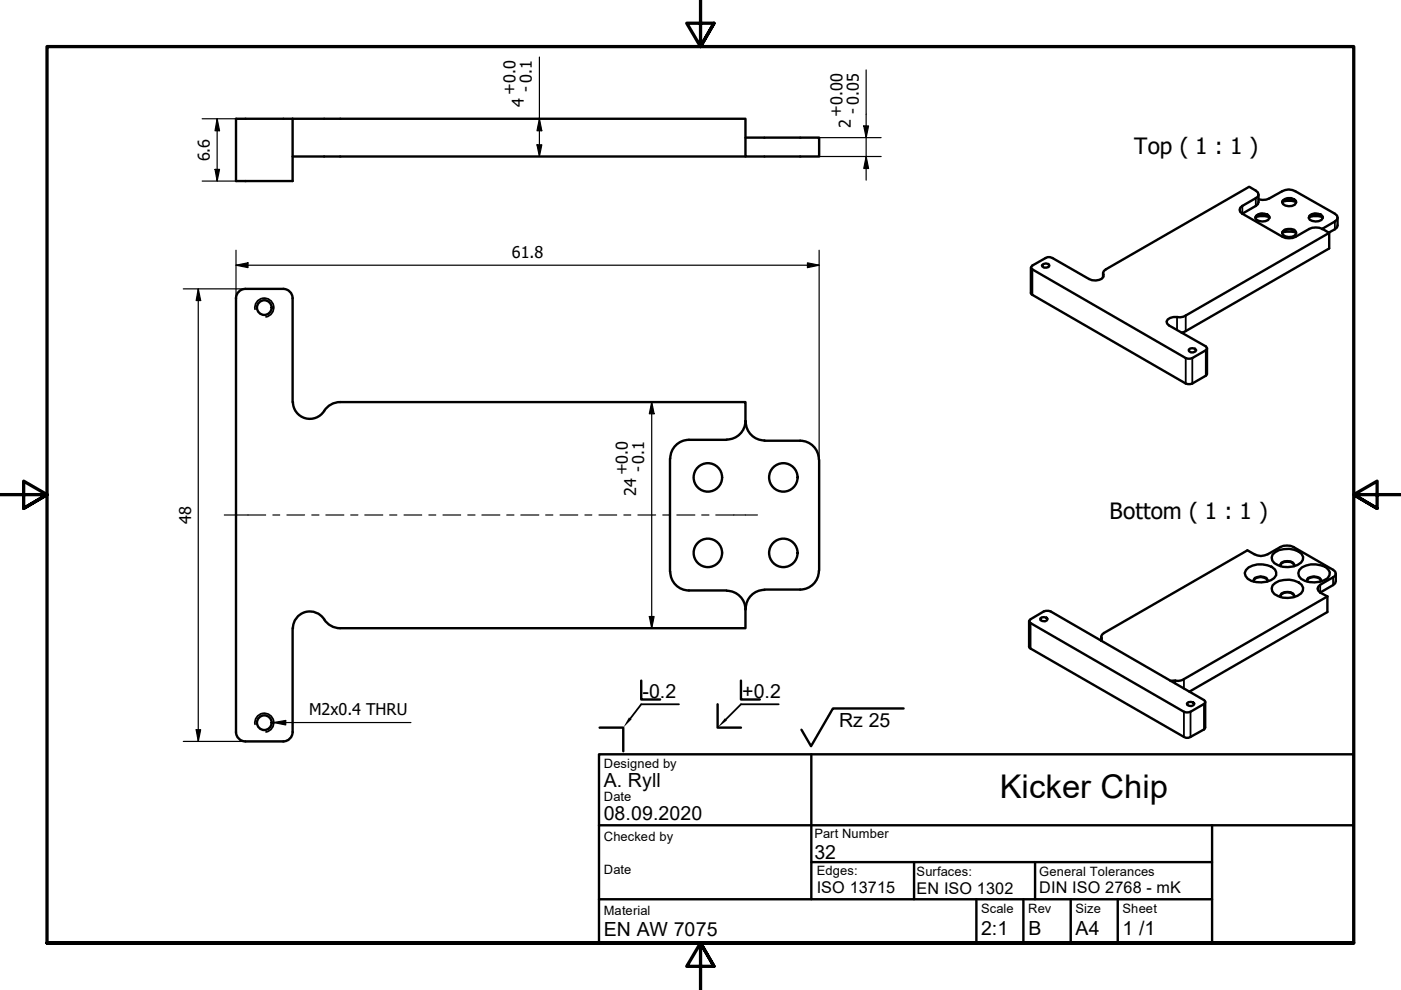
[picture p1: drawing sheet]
<svg xmlns="http://www.w3.org/2000/svg" width="297mm" height="210mm" viewBox="0 0 297 210" stroke-linecap="round" stroke-linejoin="round" font-family="sans-serif">
<!-- layer: Sichtbar (ISO) -->
<g fill="none" stroke="#000" stroke-width=".51">
<path d="M62 25.2v13.2h-12v-13.2h108.1v8h15.6v-4h-15.6M62 33.2h96.1M218.6 56.7v5.4l.3 .4 32.5 18.8 .4 .1 1-.1 3-1.8 .1-5.6M218.9 56.3l2.8-1.6 .9-.2 8.3 4.7a2.84 2.84 0 0 0 2.7-.1l.3-.5v-.8l.5-.7 30.5-17.5 1.8 1.2 .1 .4-.1 .5-3.7 2.3-.2 .5 .2 .4 8.9 5.3a3.2 3.2 0 0 0 2.8 0l2.9-1.7a3.8 3.8 0 0 1 4.2 .9l-30.4 17.5a3.8 3.8 0 0 1-2.6 .3l-1.2 .5-.3 .5 .2 .4 .3 .4 7.9 4.4 .2 .6-3.1 1.9-.5 .1-.9-.1-32.5-18.8-.3-.2zM220.9 56.2a.97 .97 0 0 1 1.6 .1 .89 .89 0 0 1-.8 .5 .89 .89 0 0 1-.8-.6zM233.9 57.9v.9M266.2 46l.9-.2 2 .2M266.2 46.2l.2-.4a2.31 2.31 0 0 1 2.5 0l.3 .4M266.3 45.8a1.96 1.96 0 0 1 2.8 .1v.4a1.89 1.89 0 0 1-3-.1zM266.8 42.3h1.7l3.3-1.8a2.75 2.75 0 0 1 2.8 0l8.9 5.2 .1 .4-.1 .5-3.2 1.9M266.8 41.2l-.1 2.1-3.3 2M271.8 42.8l1-.2 2 .2"/>
<path d="M271.8 42.9a1.76 1.76 0 0 1 2.8-.4l.2 .4M271.8 49.2l1-.1 2 .1M271.8 49.4a1.76 1.76 0 0 1 3 0M272 42.5a2.02 2.02 0 0 1 2.8 .1v.4a1.78 1.78 0 0 1-3-.1zM272 49.1a2.02 2.02 0 0 1 2.8 0v.5a1.78 1.78 0 0 1-3-.2zM277.5 46.2l.2-.4a2.31 2.31 0 0 1 2.5 0l.3 .4M277.6 46l.8-.2 2 .2M277.6 45.8a1.96 1.96 0 0 1 2.8 .1v.4a1.88 1.88 0 0 1-2.7 .3l-.2-.4zM281.8 49.4v3.3l-30.4 17.5-.9 .3M283.6 46.1l-.1 2.1-1.8 1.1M252 74.1a1.02 1.02 0 0 1 1.6 .2 .87 .87 0 0 1-.8 .4 .87 .87 0 0 1-.8-.6zM62 85.3v-22.1a2 2 0 0 0-2-2h-7.9a2 2 0 0 0-2.1 2v92"/>
<path d="M62.1 85.2a3.6 3.6 0 0 0 2.6 3.5 3.6 3.6 0 0 0 4-1.6M72.1 85.3a4 4 0 0 0-3.4 1.8M72.1 85.3h86v4.1M142 97.3v23.9M146 93.3h8.1M146.1 93.3a4 4 0 0 0-4 3.9M158.1 89.2a4 4 0 0 1-4 4M158.1 89.4a4 4 0 0 0 4 4M162.1 93.4h7.6M169.6 93.4a4 4 0 0 1 4 4M173.7 97.4v23.6M269.8 117.6a4.7 4.7 0 0 1 6.2-.2l.3 .7a2.13 2.13 0 0 1-2.2 2 4.2 4.2 0 0 1-4.4-1.3l-.1-.6z"/>
<path d="M271.5 119.9a1.76 1.76 0 0 1 2.7-.4l.2 .4M62 133.2v22M68.7 131.3a4 4 0 0 0 3.4 1.9M68.7 131.3a3.6 3.6 0 0 0-4-1.5 3.6 3.6 0 0 0-2.6 3.4M142.1 121.2a4 4 0 0 0 4 4M146 125.2h8.1M154.1 125.3a4 4 0 0 1 4 3.9M158.1 129v4.2h-86M162.1 125h7.6M162.1 125.1a4 4 0 0 0-4 3.9M173.6 121a4 4 0 0 1-4 4M218.2 131.7v5.4l.3 .4 32.5 18.7 1 .2 3.5-1.9v-5.7"/>
<path d="M218.2 131.5l3.1-1.9 .4-.1 1.1 .1 32.5 18.8 .2 .3v.3l-3.1 1.9-.4 .1-1-.1-32.5-18.8-.3-.2zM220.5 131.2a1.08 1.08 0 0 1 1.6 0l-.2 .3-.3 .2-1-.2zM264.2 120.9a4.5 4.5 0 0 1 6.1-.2 1.44 1.44 0 0 1-.9 2.3 5.3 5.3 0 0 1-4.9-.3l-.4-.6-.2-.6zM265.8 123.3v-.4a1.88 1.88 0 0 1 2.9 0v.4M265.8 123.2l.2-.5a2.31 2.31 0 0 1 2.5 0l.3 .5M269.8 124.1a4.7 4.7 0 0 1 6.2-.1l.3 .6a2.13 2.13 0 0 1-2.2 2.1 4.2 4.2 0 0 1-4.4-1.3l-.1-.7zM271.5 120.1v-.4a1.88 1.88 0 0 1 2.9 0v.4M271.5 126.6v-.4a1.88 1.88 0 0 1 2.9 0v.4M271.5 126.4a1.76 1.76 0 0 1 2.9 0M275.5 120.9a4.5 4.5 0 0 1 6.1-.2l.3 .6v.7l-.4 .6a5.2 5.2 0 0 1-5.7 .1l-.4-.6-.1-.6zM277.1 123.2l.2-.5a2.31 2.31 0 0 1 2.5 0l.3 .5M277.2 123.3l-.1-.4a1.94 1.94 0 0 1 3 0l-.1 .4"/>
<path d="M279.9 125.6l-.6-.8 .2-.4 .4-.4 3.2-1.9 .1-.5-.1-.4-8.8-5.2a3.2 3.2 0 0 0-2.8 0l-2.7 1.5a2.87 2.87 0 0 1-2.9 0l-1.4-.8-30.4 17.5a1.06 1.06 0 0 0-.5 1.4l-.1 .3v-.9M279.9 125.6l1.5 .9M281.4 126.5l-30.4 17.5a3.4 3.4 0 0 1-2.3 .3l-.5 .1M281.4 126.5v3.3l-29.2 16.9M283.2 121.6l-.1 2.1-3.2 1.9M50 155.2a2 2 0 0 0 2 2h8.1a2 2 0 0 0 1.9-2M251.7 149.1a1.08 1.08 0 0 1 1.5 .1 .95 .95 0 0 1-1.5 .3z"/>
<circle cx="56" cy="65.2" r="1.56"/>
<circle cx="150.1" cy="101.2" r="3"/>
<circle cx="150.1" cy="117.2" r="3"/>
<circle cx="166.1" cy="117.2" r="3"/>
<circle cx="166.1" cy="101.2" r="3"/>
<circle cx="56" cy="153.2" r="1.56"/>
</g>
<!-- layer: Sichtbar schmal (ISO) -->
<g fill="none" stroke="#000" stroke-width=".38">
<path d="M218.9 57.1v5.4M233.9 58.2v.5M263.4 43.7v1.6M266.3 42v1.7M283 47v1.6M54.1 65.6a2 2 0 0 1 1.6-2.4 2 2 0 0 1 2.3 1.7 2 2 0 0 1-1.6 2.3M249.6 67.2v2.7M251.4 66.9v3.3M251.4 75.9v5.4M252.8 75.9v5.4M255.7 74.3v5.4M218.5 132.1v5.4"/>
<path d="M233.6 135.3v.5M279.9 124v1.6M282.6 122.4v1.7M54.1 153.6a2 2 0 0 1 1.6-2.3 2 2 0 0 1 2.3 1.6 2 2 0 0 1-1.6 2.3M249.2 144.3v.6M251 144v2M251 150.9v5.3M252.4 150.9v5.3M255.3 149.3v5.4"/>
</g>
<circle cx="280.3" cy="48.5" r=".19" fill="#000"/>
<!-- layer: Sichtbar (ISO) -->
<circle cx="280.3" cy="48.5" r=".25" fill="#000"/>
<!-- layer: Schraffur (ISO) -->
<path d="M133.3 152.1l.6 .4-1.8 1.8zM153.7 152.3l.4 .5-2 1.5z" fill="#000"/>
<!-- layer: Rahmen (ISO) -->
<path d="M148.5 -.1v10l-2.9-5h5.8l-2.9 5 2.9-5M0 104.9h10l-5-2.9v5.8l5-2.9-5 2.9M297 104.9h-10l5-2.9v5.8l-5-2.9 5 2.9M10 199.9v-190h277v190h-277h277M151.4 204.9l-2.9-5 2.9 5h-5.8l2.9-5v10" fill="none" stroke="#000" stroke-width=".7"/>
<!-- layer: Titel (ISO) -->
<g fill="none" stroke="#000" stroke-width=".51">
<path d="M127 159.9h160v40h-160zM127.1 154.3h5v5M136 144.3v4h4M152.1 149.3v5h5M157.1 144.3v4h4M172 159.9v30.8h85v-15.7M191.6 150.2h-15l-4.6 8-2.1-3.5M127 175h160M127 190.7h45M172 182.8h85M193.8 182.8v7.9M207 190.7v9.2"/>
<path d="M217 190.7v9.2M219.5 182.8v7.9M227 190.7v9.2M237 190.7v9.2M257 190.7v9.2"/>
</g>
<path d="M144 149.3h-8l-2.3 3M165.1 149.3h-8l-3.2 3.3" fill="none" stroke="#000" stroke-width=".38"/>
<g fill="none" stroke="#000" stroke-width=".25">
<path d="M114.4 12.1v21.1M183.6 14.8v23.4M42.9 38.4h9.2M42.9 25.2h9.2M45.6 35.9h.9l-.5 2.5zM46 25.2l.5 2.5h-.9zM46 25.2v13.2M113.9 30.7h1l-.5 2.5zM114.4 25.2l.5 2.5h-1zM173.7 29.2h13.1M173.7 33.2h13.1M183.1 26.7h1l-.5 2.5z"/>
<path d="M183.6 33.2l.5 2.5h-1zM50 56.2l2.6-.5v1zM50 56.2h123.7M50 53.1v10.1M171.2 55.7l2.5 .5-2.5 .5zM173.7 53.1v44.3M38.9 61.2h13.2M42 61.2l.5 2.5h-.9zM42 61.2v96M138.2 85.3l.5 2.4h-1zM138.2 85.3v47.9M137.7 130.7h1l-.5 2.5z"/>
<path d="M38.9 157.2h13.2M41.6 154.7h.9l-.5 2.5z"/>
</g>
<g fill="#000">
<path d="M45.6 35.9h.9l-.5 2.5z" fill-rule="evenodd"/>
<path d="M46 25.2l.5 2.5h-.9z" fill-rule="evenodd"/>
<path d="M113.9 30.7h1l-.5 2.5z" fill-rule="evenodd"/>
<path d="M114.4 25.2l.5 2.5h-1z" fill-rule="evenodd"/>
<path d="M183.1 26.7h1l-.5 2.5z" fill-rule="evenodd"/>
<path d="M183.6 33.2l.5 2.5h-1z" fill-rule="evenodd"/>
<path d="M50 56.2l2.6-.5v1z" fill-rule="evenodd"/>
<path d="M171.2 55.7l2.5 .5-2.5 .5z" fill-rule="evenodd"/>
<path d="M42 61.2l.5 2.5h-.9z" fill-rule="evenodd"/>
<path d="M138.2 85.3l.5 2.4h-1z" fill-rule="evenodd"/>
<path d="M137.7 130.7h1l-.5 2.5z" fill-rule="evenodd"/>
<path d="M41.6 154.7h.9l-.5 2.5z" fill-rule="evenodd"/>
</g>
<!-- layer: Mittellinie (ISO) -->
<g fill="none" stroke="#000" stroke-width=".25">
<path d="M47.6 109.2h8.7M57.8 109.2h1.5M60.8 109.2h3.8M66.1 109.2h1.5M69.1 109.2h3.8M74.4 109.2h1.5M77.3 109.2h3.9M82.6 109.2h1.5M85.7 109.2h3.7M90.9 109.2h1.5M93.9 109.2h3.8M99.2 109.2h1.5"/>
<path d="M102.2 109.2h3.8M107.4 109.2h1.6M110.4 109.2h3.8M115.7 109.2h1.5M118.7 109.2h3.8M124 109.2h1.5M127 109.2h3.7M132.3 109.2h1.4M135.3 109.2h3.7M140.5 109.2h1.5M143.5 109.2h3.8M148.8 109.2h1.5"/>
<path d="M151.8 109.2h8.8"/>
</g>
<!-- layer: Symbol (ISO) -->
<path d="M58 153.2l2.6-.4v.9zM58 153.2h29.1" fill="none" stroke="#000" stroke-width=".25"/>
<path d="M58 153.2l2.6-.4v.9z" fill-rule="evenodd" fill="#000"/>
<text font-size="6.9" x="212" y="169.3">Kicker Chip</text>
<g font-size="4.8">
<text x="240.5" y="32.6">Top ( 1 : 1 )</text>
<text x="235.3" y="110.1">Bottom ( 1 : 1 )</text>
</g>
<g font-size="4.1">
<text x="136.2" y="148">-0.2</text>
<text x="157.4" y="148">+0.2</text>
<text x="177.9" y="154.1">Rz 25</text>
<text x="128" y="166.9">A. Ryll</text>
<text x="128" y="173.9">08.09.2020</text>
<text x="172.7" y="182">32</text>
<text x="128" y="198.4">EN AW 7075</text>
<text x="208" y="198.3">2:1</text>
<text x="218.1" y="198.2">B</text>
<text x="228" y="198.2">A4</text>
<text x="238" y="198.3">1 /1</text>
</g>
<g font-size="3.4">
<text x="109.2" y="20.1" transform="rotate(-90 109.2 20.1)">+0.0</text>
<text x="111.1" y="22.6" transform="rotate(-90 111.1 22.6)">4</text>
<text x="112.6" y="19.5" transform="rotate(-90 112.6 19.5)">- 0.1</text>
<text x="178.4" y="24.7" transform="rotate(-90 178.4 24.7)">+0.00</text>
<text x="180.4" y="27.2" transform="rotate(-90 180.4 27.2)">2</text>
<text x="181.9" y="24.1" transform="rotate(-90 181.9 24.1)">- 0.05</text>
<text x="44.5" y="34.2" transform="rotate(-90 44.5 34.2)">6.6</text>
<text x="108.5" y="54.6">61.8</text>
<text x="133" y="100.8" transform="rotate(-90 133 100.8)">+0.0</text>
<text x="136.5" y="100.2" transform="rotate(-90 136.5 100.2)">- 0.1</text>
<text x="134.9" y="105.2" transform="rotate(-90 134.9 105.2)">24</text>
<text x="40.5" y="111.1" transform="rotate(-90 40.5 111.1)">48</text>
<text x="65.5" y="151.7">M2x0.4 THRU</text>
<text x="173.2" y="189.3">ISO 13715</text>
<text x="194.3" y="189.5">EN ISO 1302</text>
<text x="220.3" y="189.4">DIN ISO 2768 - mK</text>
</g>
<g font-size="2.7">
<text x="128" y="162.9">Designed by</text>
<text x="128" y="169.9">Date</text>
<text x="128" y="178.4">Checked by</text>
<text x="172.7" y="177.7">Part Number</text>
<text x="128" y="185.4">Date</text>
<text x="173.2" y="185.6">Edges:</text>
<text x="194.3" y="185.7">Surfaces:</text>
<text x="220.3" y="185.6">General Tolerances</text>
<text x="128" y="193.9">Material</text>
<text x="208" y="193.6">Scale</text>
<text x="218" y="193.6">Rev</text>
<text x="228" y="193.6">Size</text>
<text x="238" y="193.6">Sheet</text>
</g>
</svg>
